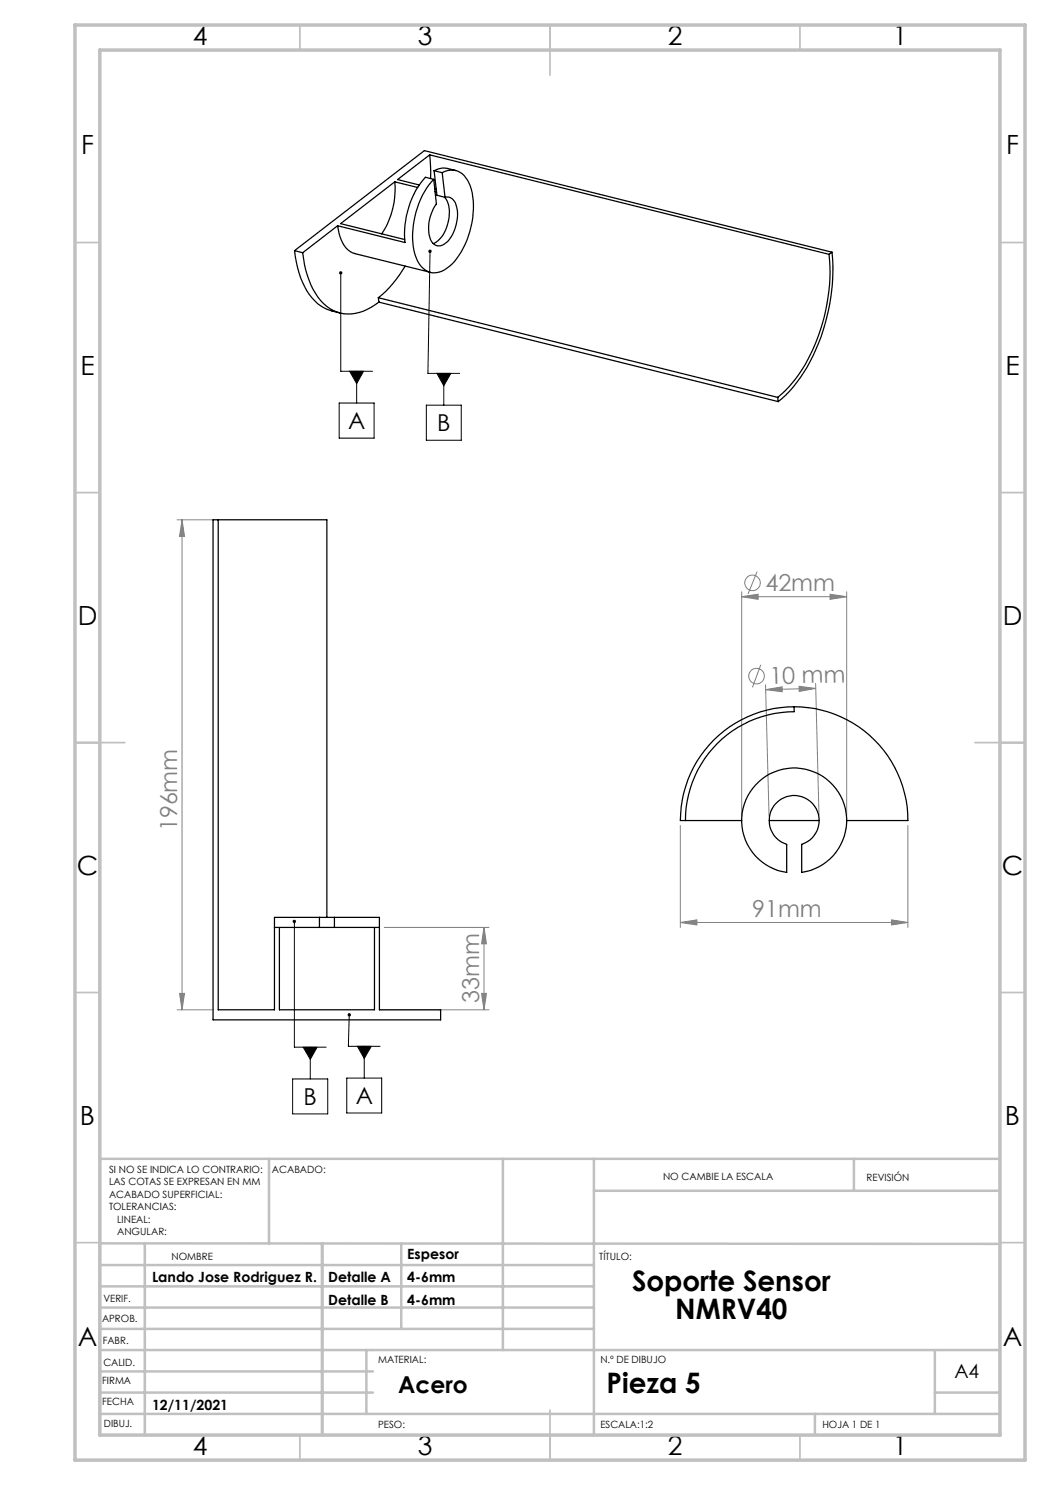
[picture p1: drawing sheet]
<svg xmlns="http://www.w3.org/2000/svg" width="210mm" height="297mm" viewBox="0 0 210 297" stroke-linecap="round" stroke-linejoin="round" font-family="sans-serif">
<g fill="none" stroke="#808080" stroke-width=".2">
<path d="M35.4 104h7.2M36.4 104l.5 3.3h-1zM36.4 104v98M148.3 119.3l3.3-.5v1.1zM148.3 118.4v44.7M148.3 119.3h21M151.4 114.3l-1.8 4.5M166 118.8l3.3 .5-3.3 .6zM169.3 118.4v44.7M152.2 133l-1.7 4.5M153.1 136.9l.7 26.3M153.1 137.9l3.3-.5 .1 1z"/>
<path d="M159.8 137.3l3.3 .4-3.3 .6zM163.1 136.7l.7 26.3M163.1 137.7l-10 .2M136.1 165.1v20.4M181.6 165.1v20.4M35.9 198.7h1l-.5 3.3zM76.9 185.5h20.9M96.3 198.7h1l-.5 3.3zM96.8 185.5l.5 3.3h-1zM96.8 185.5v16.5M136.1 184.5l3.3-.5v1zM136.1 184.5h45.5"/>
<path d="M178.3 184l3.3 .5-3.3 .5zM35.4 202h7.2M75.9 202h21.9"/>
<circle cx="150.5" cy="116.6" r="1.56"/>
<circle cx="151.3" cy="135.2" r="1.55"/>
</g>
<g fill="none" stroke="#000" stroke-width=".2">
<path d="M68.2 54.6v19.7h6.3M86 50.3l-.4 24.4h6.3M69.9 74.3h2.8l-1.4 2.4zM71.3 74.3v6.3M87.4 74.7h2.8l-1.4 2.4zM88.8 74.7v6.3M67.8 80.6h7v7h-7zM85.3 81h7v7h-7zM58.9 184.3v25.1h6.3M58.5 215.8h7v7h-7zM60.6 209.4h2.8l-1.3 2.5zM62.1 209.4v6.4"/>
<path d="M69.4 215.6h6.9v7h-6.9zM69.8 202.9l-.1 6.4h6.3M71.5 209.3h2.8l-1.5 2.4zM72.8 209.3v6.3"/>
</g>
<g fill="none" stroke="#c0c0c0" stroke-width=".35">
<path d="M60 5v5M110 5v10M160 5v5M15 48.5h5M200 48.5h5M15 98.5h5M200 98.5h5M15 148.5h10M195 148.5h10M15 198.5h5M200 198.5h5M15 248.5h5"/>
<path d="M200 248.5h5M60 287v5M110 282v10M160 287v5"/>
</g>
<g fill="none" stroke="#c0c0c0" stroke-width=".5">
<path d="M53.8 231.8v16.9M100.6 231.8v38.2M118.8 231.8v55.2M118.8 238.2h81.2M170.8 231.8v6.4M200 231.8h-180v55.2M20 248.7l180 .1M20 257.3h98.8M20 253h98.8M29 248.8v38.2M64.4 248.8v38.2M64.5 248.7v38.3"/>
<path d="M80.3 248.8v17M20 265.8h98.8M20 261.5h98.8M20 278.5h54.6M20 274.3h54.6M20 270h180M73.3 270v12.8M187 278.5h13M187 270v12.8M20 282.8h180M163 282.8v4.2"/>
</g>
<path d="M15 5h190v287h-190zM20 10h180v277h-180z" fill="none" stroke="#c0c0c0" stroke-width=".7"/>
<path d="M69.9 74.3l1.4 2.4 1.4-2.4zM67.9 54.3a.34 .34 0 0 0 .1 .6 .34 .34 0 0 0 .5-.3 .34 .34 0 0 0-.3-.4v.4v-.4zM87.4 74.7l1.4 2.4 1.4-2.4zM85.8 49.9a.34 .34 0 0 0-.1 .6 .34 .34 0 0 0 .6-.1 .34 .34 0 0 0-.3-.5v.4v-.4zM71.5 209.3l1.3 2.4 1.5-2.4zM69.6 202.8a.34 .34 0 0 0 .1 .5 .34 .34 0 0 0 .5-.2 .34 .34 0 0 0-.3-.5v.3v-.3zM60.6 209.4l1.5 2.5 1.3-2.5zM58.6 184.1a.34 .34 0 0 0 .1 .5 .34 .34 0 0 0 .5-.2 .34 .34 0 0 0-.3-.4v.3v-.3z" fill="#000"/>
<g fill="#808080">
<path d="M178.3 184l3.3 .5-3.3 .5zM136.1 184.5l3.3-.5v1z"/>
<path d="M159.8 137.3l3.3 .4-3.3 .6zM153.1 137.9l3.3-.5 .1 1z"/>
<path d="M36.4 104l.5 3.3h-1zM35.9 198.7h1l-.5 3.3zM96.8 185.5l.5 3.3h-1zM96.3 198.7h1l-.5 3.3z"/>
<path d="M148.3 119.3l3.3-.5v1.1zM166 118.8l3.3 .5-3.3 .6z"/>
</g>
<g fill="none" stroke="#000" stroke-width=".25">
<path d="M79 36.4a16.3 16.3 0 0 1-2.7 10.4M79 36.4l-10.9 8.3 12.8 3.2M79 36.4l4.5 1.1M85.9 31l.2 4.7M85.9 31l79.9 19.9M85.9 31l-6.4 4.9 4.4 1.1M86.7 35.9l.6 4.9a7.6 7.6 0 0 0-1 7.5 1.78 1.78 0 0 0 3 .2 8 8 0 0 0 1.8-7.9l-.5-.7a1.54 1.54 0 0 0-1.6-.4M86.7 35.9l-1.6-.4a17.5 17.5 0 0 0-4.1 13l-13.5-3.3M86.8 34.1l1.6 .4M86.8 34.1l.6 4.9 1.6 .5M87 37.7l.2 .1M87 38.3l.3 .1"/>
<path d="M88.4 34.5a3.6 3.6 0 0 1 5.4 2 15.7 15.7 0 0 1-.7 12.3 9.6 9.6 0 0 1-5.3 5.6 3.7 3.7 0 0 1-4.3-2.3 15.5 15.5 0 0 1 .6-12.2l1.2-2.2 1.4-1.8M88.4 34.5l.6 5M88.9 39.4a6 6 0 0 1 .5 5.9 5.2 5.2 0 0 1-2.8 3.4M91.2 34.1l-1.7-.4a3.6 3.6 0 0 0-2.7 .4M58.9 50.1a16.1 16.1 0 0 0 4.6 10.6l1.9 1.2 2.6 .7M58.9 50.1l1.6 .4M58.9 50.1l26-20 81.5 20.3M60.5 50.5a15.7 15.7 0 0 0 4.8 10.7 7.6 7.6 0 0 0 8.9 .3l1.6-1.1M67.5 45.2a6.5 6.5 0 0 0 2.9 5.3l15.7 4M67.5 45.2l-7 5.3M75.7 59.5l79.8 20M75.7 59.5l.1 .9"/>
<path d="M81 53.2a22.8 22.8 0 0 1-5.3 6.3M165.8 50.9a36.7 36.7 0 0 1-7.4 25.7l-1.4 1.6-1.5 1.3M166.4 50.4a39.2 39.2 0 0 1-7 26l-2.2 2.6-1.6 1.3M166.4 50.4l-.6 .5M75.8 60.4l79.8 19.9M155.5 79.5l.1 .8M43.6 104h-1v100h45.5v-2h-12.2v-18.5h-9M43.6 104v98h11.3v-18.5h9M43.6 104h21.8v79.5M151.1 157a10.5 10.5 0 0 1 17 2.2 10.5 10.5 0 0 1-7.8 15.3v-5.6a5 5 0 0 0 2.6-7.7 5 5 0 0 0-8.1 0 5 5 0 0 0 2.5 7.7v5.6a10.5 10.5 0 0 1-6.2-17.5zM158.8 141.4a22.8 22.8 0 0 0-22.7 22.7h12.2M158.8 141.4v.9a21.7 21.7 0 0 0-21.7 21.8"/>
<path d="M158.8 141.4a22.8 22.8 0 0 1 22.8 22.7h-12.3M153.8 164.1h10M54.9 185.5h9M55.9 185.5v16.5h19v-16.5M63.9 185.5h3M63.9 183.5h3M63.9 183.5v2M66.9 185.5h9M66.9 183.5v2"/>
</g>
<g font-size="5.6">
<text x="126.4" y="258.1">Soporte Sensor</text>
<text x="135" y="263.8">NMRV40</text>
<text x="121.3" y="278.6">Pieza 5</text>
</g>
<g font-size="5.3">
<text x="38.5" y="9">4</text>
<text x="83.5" y="9">3</text>
<text x="133.6" y="9">2</text>
<text x="178.6" y="9">1</text>
<text x="16.2" y="30.8">F</text>
<text x="201.2" y="30.8">F</text>
<text x="16.1" y="75">E</text>
<text x="201.1" y="75">E</text>
<text x="15.5" y="125">D</text>
<text x="200.5" y="125">D</text>
<text x="15.4" y="175">C</text>
<text x="200.4" y="175">C</text>
<text x="16" y="225">B</text>
<text x="201" y="225">B</text>
<text x="15.5" y="269.3">A</text>
<text x="200.5" y="269.3">A</text>
<text x="38.5" y="291">4</text>
<text x="83.5" y="291">3</text>
<text x="133.6" y="291">2</text>
<text x="178.6" y="291">1</text>
</g>
<g font-size="4.7">
<text x="69.6" y="85.9">A</text>
<text x="87.4" y="86.3">B</text>
<text x="60.7" y="221">B</text>
<text x="71.1" y="220.8">A</text>
<text x="79.7" y="278.6">Acero</text>
</g>
<g font-size="4.7" fill="#808080">
<text x="153.1" y="118.3">42mm</text>
<text x="153.9" y="136.8" transform="rotate(-2 153.9 136.8)">10 mm</text>
<text x="35.4" y="166.3" transform="rotate(-90 35.4 166.3)">196mm</text>
<text x="150.5" y="183.5">91mm</text>
<text x="95.8" y="200.5" transform="rotate(-90 95.8 200.5)">33mm</text>
</g>
<text font-size="3.9" x="190.9" y="275.5">A4</text>
<g font-size="2.8">
<text x="81.5" y="251.7">Espesor</text>
<text x="30.4" y="256.5">Lando Jose Rodriguez R.</text>
<text x="65.6" y="256.5">Detalle A</text>
<text x="81.5" y="256.5">4-6mm</text>
<text x="65.6" y="261">Detalle B</text>
<text x="81.5" y="261">4-6mm</text>
<text x="30.4" y="281.9">12/11/2021</text>
</g>
<g font-size="2">
<text x="21.8" y="234.6">SI NO SE INDICA LO CONTRARIO:</text>
<text x="21.8" y="237.1">LAS COTAS SE EXPRESAN EN MM</text>
<text x="21.8" y="239.6">ACABADO SUPERFICIAL:</text>
<text x="54.4" y="234.6">ACABADO:</text>
<text x="132.6" y="236">NO CAMBIE LA ESCALA</text>
<text x="173.3" y="236.2">REVISIÓN</text>
<text x="21.8" y="242.1">TOLERANCIAS:</text>
<text x="23.4" y="244.6">LINEAL:</text>
<text x="23.4" y="247.1">ANGULAR:</text>
<text x="34.3" y="252">NOMBRE</text>
<text x="119.9" y="251.9">TÍTULO:</text>
<text x="20.7" y="260.3">VERIF.</text>
<text x="20.4" y="264.4">APROB.</text>
<text x="20.5" y="268.8">FABR.</text>
<text x="20.7" y="273.1">CALID.</text>
<text x="75.6" y="272.5">MATERIAL:</text>
<text x="120.1" y="272.5">N.º DE DIBUJO</text>
<text x="20.4" y="276.9">FIRMA</text>
<text x="20.4" y="281">FECHA</text>
<text x="20.8" y="285.4">DIBUJ.</text>
<text x="75.6" y="285.5">PESO:</text>
<text x="120.1" y="285.6">ESCALA:1:2</text>
<text x="164.5" y="285.6">HOJA 1 DE 1</text>
</g>
</svg>
